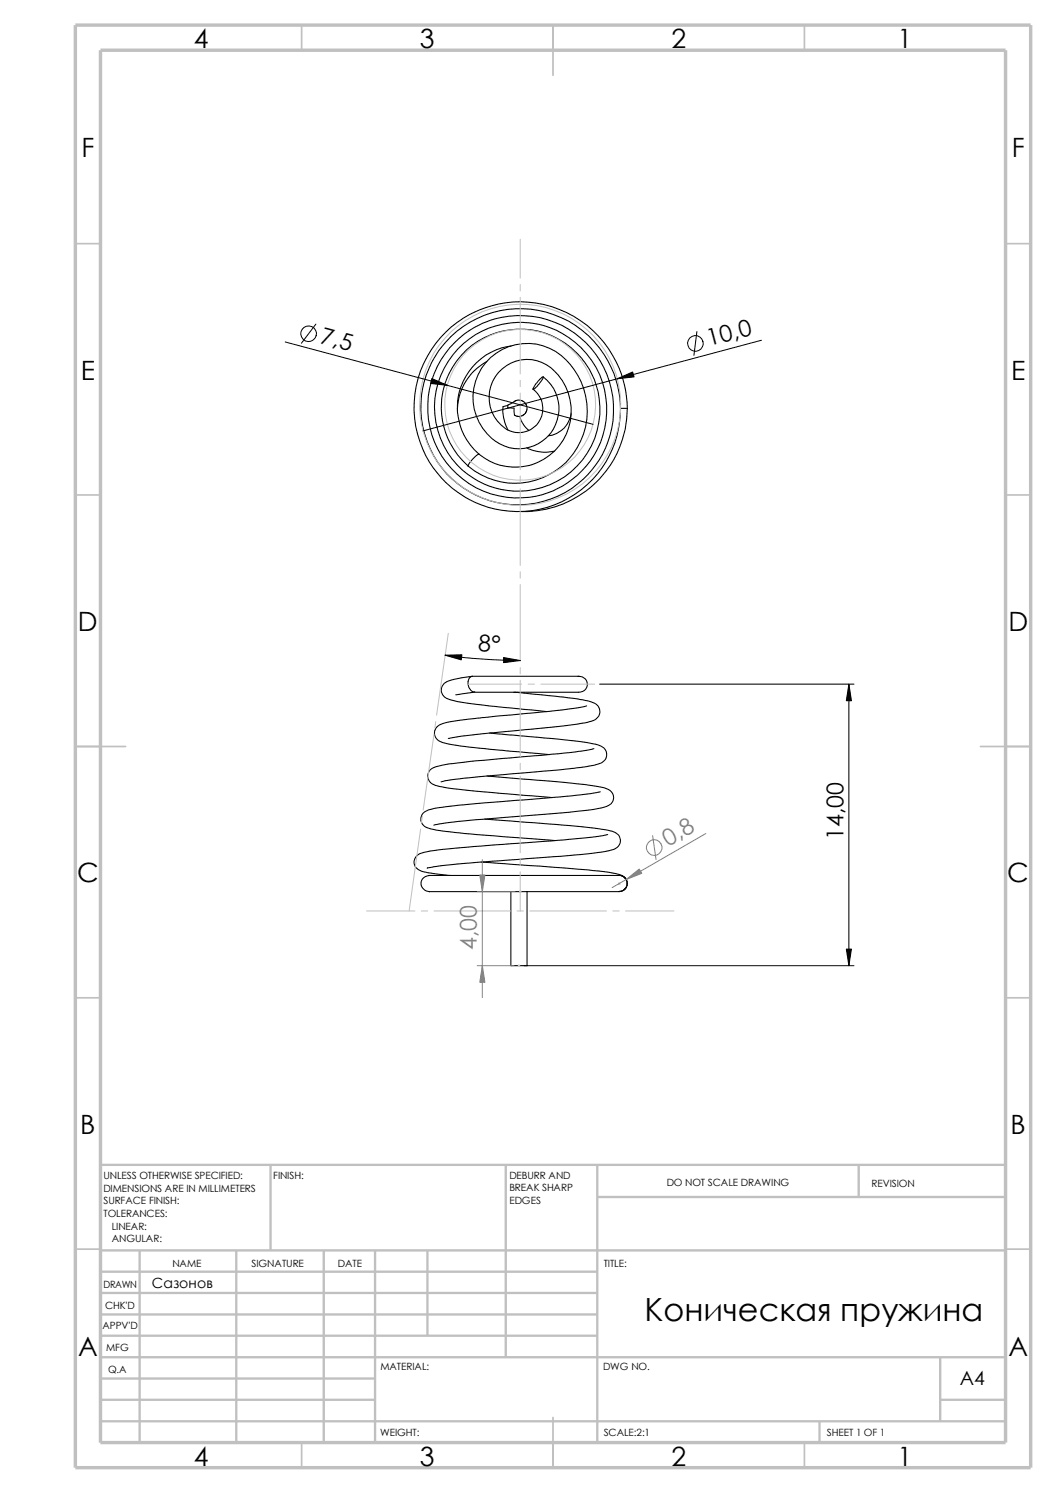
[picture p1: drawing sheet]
<svg xmlns="http://www.w3.org/2000/svg" width="210mm" height="297mm" viewBox="0 0 210 297" stroke-linecap="round" stroke-linejoin="round" font-family="sans-serif">
<g fill="none" stroke="#c0c0c0" stroke-width=".34">
<path d="M60 5v5M110 5v10M160 5v5M15 48.5h5M200 48.5h5M15 98.5h5M200 98.5h5M15 148.5h10M195 148.5h10M15 198.5h5M200 198.5h5M15 248.5h5"/>
<path d="M200 248.5h5M60 287v5M110 282v10M160 287v5"/>
</g>
<g fill="none" stroke="#c0c0c0" stroke-width=".47">
<path d="M53.8 231.7v17.1M100.6 231.7v38.3M118.8 231.7v55.3M118.8 238.1h81.2M170.8 231.7v6.4M200 231.7h-180v55.3M20 248.8h180M20 253h98.8M20 257.2h98.8M27.8 248.8v38.2M47 248.8v38.2M64.4 248.8v38.2"/>
<path d="M74.6 248.8v38.2M85 248.8v16.9M20 261.5h98.8M20 265.7h98.8M20 270h180M20 274.2h54.6M20 278.5h54.6M187 278.5h13M187 270v12.7M20 282.7h180M163 282.7v4.3"/>
</g>
<path d="M15 5h190v287h-190zM20 10h180v277h-180z" fill="none" stroke="#c0c0c0" stroke-width=".68" stroke-linecap="butt"/>
<g fill="none" stroke="#000" stroke-width=".21">
<path d="M96.8 71.9a11.2 11.2 0 0 0-5.8 9.4M101.6 68.8a12.2 12.2 0 0 0-10.6 11 12.2 12.2 0 0 0 8.4 12.7 11.2 11.2 0 0 0 13.1-6 11.2 11.2 0 0 0-3.8-13.9 7.5 7.5 0 0 0-10.5 2.8 7.5 7.5 0 0 0 3.2 10.3 4.8 4.8 0 0 0 6-2.1 4.8 4.8 0 0 0-1.4-6.2M102.2 79.9l.6-.3h.6l.7 .2 .4 .5 .3 .5v.6l-.2 .7-.5 .4-.7 .3-.9-.1-.2-.1-.1-1.4h-1.2v-.6l-1 .3a8.8 8.8 0 0 0 1 4.7M102.3 79.9l-1.3 .7M107.4 75.4l.6-.5a5.2 5.2 0 0 1-2 2.5l.6-1.1zM108 75a8 8 0 0 1 .8 11.9 8 8 0 0 1-11.9-.6 10.8 10.8 0 0 1 1.6-15.9 10.8 10.8 0 0 1 15.7 3.2 14.4 14.4 0 0 1-2.1 18.8 14.4 14.4 0 0 1-19 .3M91 81.2v.4M95.3 90.4a4.7 4.7 0 0 0-2.2 2.3M103.4 82.8l.2 .9 .7 1 .9 .9M104.8 89.1a8.4 8.4 0 0 0 5.5 .6M113.6 82.3a5.1 5.1 0 0 1-4.5 4.4M123.4 81.2h1.4"/>
<path d="M124.8 81.2a21.2 21.2 0 0 0-19.9-21.1 21.2 21.2 0 0 0-22.4 18.3 20.5 20.5 0 0 0 17 23.1 20.5 20.5 0 0 0 23.5-16.3 19.9 19.9 0 0 0-16.2-23.5 19.9 19.9 0 0 0-23 17 19.2 19.2 0 0 0 14.5 21.1 19.2 19.2 0 0 0 22.6-11.9 18.6 18.6 0 0 0-11.3-24.1 18.6 18.6 0 0 0-23.8 12 17.9 17.9 0 0 0 11 22.1 17.9 17.9 0 0 0 22.6-9.8 17.3 17.3 0 0 0-3.6-18.7 17.3 17.3 0 0 0-18.6-4.1 16.7 16.7 0 0 0-10 20.9 16.7 16.7 0 0 0 20.6 10.8 16.1 16.1 0 0 0 11.2-18.6 16.1 16.1 0 0 0-17.5-12.8 15.5 15.5 0 0 0-13 10.8 15.5 15.5 0 0 0 4.6 16.3M124.8 81.2a20.5 20.5 0 0 1-21.3 20.6M93.9 134.5a15.8 15.8 0 0 0-5.2 1.2 1.82 1.82 0 0 0-.9 1.9 1.82 1.82 0 0 0 1.5 1.5 71.1 71.1 0 0 0 12.3 1.7l7.2 .8M94.4 137.7l-3.8 .5M102.2 137.7a145.2 145.2 0 0 1 14.6 1.7 2.73 2.73 0 0 1 2.4 1.5 2.07 2.07 0 0 1-1.9 2.7l-.4 .1a365 365 0 0 1-21.2 2.3l-6.5 .9M114.9 134.5a1.81 1.81 0 0 1 1.6 .7 1.65 1.65 0 0 1 0 1.9 1.65 1.65 0 0 1-1.9 .6h-20.2M115.2 134.5h-21.2a1.56 1.56 0 0 0-.6 2.5l.4 .5 .6 .2M96.9 154.4l2.5 .2a245 245 0 0 1 19.9 1.9 3.4 3.4 0 0 1 2.4 1.1 1.88 1.88 0 0 1-1.5 3 117.6 117.6 0 0 1-14.8 1.6 193.1 193.1 0 0 0-18.9 1.9l-.2 .1M97.4 145.8l5.4 .5a151 151 0 0 1 15.9 1.8 2.01 2.01 0 0 1 1.7 3 4.8 4.8 0 0 1-3.3 1.3l-3.9 .6-6.5 .5a200.2 200.2 0 0 0-18.8 2h-.2M116.7 140.4l-.1 .1a263.8 263.8 0 0 1-20 2.2l-3.3 .3a21.9 21.9 0 0 0-5.8 1.2 1.88 1.88 0 0 0-1.1 2 1.88 1.88 0 0 0 1.7 1.5 129.7 129.7 0 0 0 15.2 1.9l6 .5M118.1 148.9a78.7 78.7 0 0 1-12 1.5l-12.5 1.1a31.7 31.7 0 0 0-7.3 1.2 1.89 1.89 0 0 0-1.2 2.1 1.89 1.89 0 0 0 1.9 1.5l.1 .1a170.4 170.4 0 0 0 18.8 1.9l3.9 .4M119.4 157.5a160 160 0 0 1-18.2 1.8 113.1 113.1 0 0 0-16 1.8 1.86 1.86 0 0 0-1.5 1.9 1.86 1.86 0 0 0 1.7 1.8l.2 .1a43.3 43.3 0 0 0 8 1l16.8 1.3"/>
<path d="M84 174.8a2.4 2.4 0 0 1 2.2-.6h37.3l.9 .6 .4 1-.4 .9-.7 .5-.6 .2h-34.9a9.1 9.1 0 0 1-3.7-.3 1.55 1.55 0 0 1-.5-2.3zM85.3 174.2h.1M85.3 177.4h.1M95.8 171.5l4.7 .3a291.5 291.5 0 0 1 21.9 2l1.2 .3 .7 .5M96.4 162.9l1.6 .2a333.7 333.7 0 0 1 22.8 2 3.7 3.7 0 0 1 2.3 1.2 1.95 1.95 0 0 1-1.7 2.9 81.9 81.9 0 0 1-13 1.4l-5.5 .4a159.1 159.1 0 0 0-17.7 1.6l-.2 .1M101.6 177.4v14.7h3.2v-14.7M120.9 166a63.9 63.9 0 0 1-10 1.2l-4.4 .3a291.8 291.8 0 0 0-21.5 1.9 2.77 2.77 0 0 0-2.7 1.9 2.4 2.4 0 0 0 2.5 2.2l4.8 .7M123.1 174.2h.4l.6 .3 .5 .6 .2 .7M124.8 175.8l-.2 .6-.5 .6-1 .4"/>
</g>
<g fill="none" stroke="#c0c0c0" stroke-width=".2">
<path d="M103.5 47.6v7.7M103.5 56.6v1.3M103.5 59.1v15.3M103.5 75.6v1.3M103.5 78.2v15.2M103.5 94.7v1.3M103.5 97.2v15.3M103.5 113.7v1.3M103.5 116.3v15.2M89.2 126l-2.4 16.3M93.1 136.1h10.7M103.5 132.8v1.3"/>
<path d="M103.5 135.3v15.3M105 136.1h1.3M107.6 136.1h10.7M86.3 146l-2.1 15.2M86.7 143.6l-.2 1.2M103.5 151.8v1.3M103.5 154.4v15.2M83.7 164.9l-2.3 16.3M84 162.4l-.2 1.3M103.3 177.4h.3M103.3 177.2l.3 .3M103.5 170.9v1.3"/>
<path d="M103.5 173.4v7.8M103.6 177.2l-.3 .3M123 175.8h.3M123 175.6l.3 .3M123.1 175.6v.3M123.3 175.6l-.3 .3M72.9 181.2h9.6M83.8 181.2h1.2M86.3 181.2h15.3M102.8 181.2h1.3M103.1 192.1h.3M103.1 192l.3 .3"/>
<path d="M103.2 192v.3M103.3 192l-.3 .3M105.4 181.2h15.2M121.9 181.2h1.2M124.4 181.2h9.6"/>
<circle cx="103.5" cy="80.5" r="15"/>
<circle cx="103.5" cy="80.5" r="20"/>
</g>
<g fill="none" stroke="#808080" stroke-width=".2">
<path d="M94.9 177.4h7.5M95.9 171v27.5M129.8 166.2l.7 4.8M140.4 165.8l-18.6 10.8M94.9 192.1h7.3"/>
<circle cx="130.1" cy="168.6" r="1.55"/>
</g>
<g fill="none" stroke="#000" stroke-width=".2">
<path d="M56.7 68l61.2 16.4M62.8 64.5l-2.9 3.8M138.6 66l-.6 4.7M151.4 67.7l-67.3 18M88.5 130.3a120.1 120.1 0 0 0 15 1.1M119.3 136.1h50.5M168.8 136.1v56M104.2 192.1h65.6"/>
<circle cx="61.4" cy="66.4" r="1.55"/>
<circle cx="138.3" cy="68.3" r="1.55"/>
</g>
<g fill="#808080" stroke="#808080" stroke-width=".2">
<path d="M95.9 192.1l.5 3.3h-1z"/>
<path d="M95.4 174.1h1l-.5 3.3z"/>
<path d="M124.5 175l2.6-2.1 .5 .8z"/>
</g>
<path d="M85.9 75.3l3.1 1.4-3.4-.4zM122.8 75.4l3-1.4 .3 1zM88.5 130.3h3.4l-.2 1zM100.2 130.8l3.3 .6-3.3 .4zM168.8 136.1l.5 3.3h-1zM168.3 188.8h1l-.5 3.3z" fill="#000" stroke="#000" stroke-width=".2"/>
<text font-size="6.4" x="128.2" y="262.8">Коническая пружина</text>
<g font-size="5.3">
<text x="38.5" y="9.6">4</text>
<text x="83.5" y="9.6">3</text>
<text x="133.5" y="9.6">2</text>
<text x="178.5" y="9.6">1</text>
<text x="16.2" y="31.3">F</text>
<text x="201.2" y="31.3">F</text>
<text x="16" y="75.6">E</text>
<text x="201.1" y="75.6">E</text>
<text x="15.5" y="125.6">D</text>
<text x="200.6" y="125.6">D</text>
<text x="15.3" y="175.6">C</text>
<text x="200.3" y="175.6">C</text>
<text x="16" y="225.6">B</text>
<text x="201" y="225.6">B</text>
<text x="15.5" y="269.8">A</text>
<text x="200.5" y="269.8">A</text>
<text x="38.5" y="291.6">4</text>
<text x="83.5" y="291.6">3</text>
<text x="133.5" y="291.6">2</text>
<text x="178.5" y="291.6">1</text>
</g>
<g font-size="4.6">
<text x="63.5" y="68.2" transform="rotate(15 63.5 68.2)">7,5</text>
<text x="141.1" y="68.8" transform="rotate(-15 141.1 68.8)">10,0</text>
<text x="95.1" y="129.5" transform="rotate(3 95.1 129.5)">8°</text>
<text x="167.7" y="167.2" transform="rotate(-90 167.7 167.2)">14,00</text>
</g>
<g font-size="4.6" fill="#808080">
<text x="132.9" y="168.4" transform="rotate(-30 132.9 168.4)">0,8</text>
<text x="94.8" y="189" transform="rotate(-90 94.8 189)">4,00</text>
</g>
<text font-size="3.9" x="190.9" y="275.5">A4</text>
<text font-size="2.8" x="30.2" y="256.2">Сазонов</text>
<g font-size="2">
<text x="20.6" y="234.6">UNLESS OTHERWISE SPECIFIED:</text>
<text x="20.6" y="237.1">DIMENSIONS ARE IN MILLIMETERS</text>
<text x="20.6" y="239.6">SURFACE FINISH:</text>
<text x="54.4" y="234.6">FINISH:</text>
<text x="101.3" y="239.5">EDGES</text>
<text x="101.3" y="234.5">DEBURR AND</text>
<text x="101.3" y="237">BREAK SHARP</text>
<text x="132.6" y="236">DO NOT SCALE DRAWING</text>
<text x="173.3" y="236.2">REVISION</text>
<text x="20.6" y="242.1">TOLERANCES:</text>
<text x="22.2" y="244.6">LINEAR:</text>
<text x="22.2" y="247.1">ANGULAR:</text>
<text x="50" y="252">SIGNATURE</text>
<text x="67.2" y="252">DATE</text>
<text x="120.1" y="252">TITLE:</text>
<text x="20.6" y="256.2">DRAWN</text>
<text x="34.3" y="252.1">NAME</text>
<text x="20.9" y="260.4">CHK'D</text>
<text x="20.4" y="264.5">APPV'D</text>
<text x="21.1" y="268.8">MFG</text>
<text x="21.5" y="273.1">Q.A</text>
<text x="75.6" y="272.5">MATERIAL:</text>
<text x="119.9" y="272.5">DWG NO.</text>
<text x="75.6" y="285.6">WEIGHT:</text>
<text x="120.1" y="285.6">SCALE:2:1</text>
<text x="164.5" y="285.6">SHEET 1 OF 1</text>
</g>
</svg>
